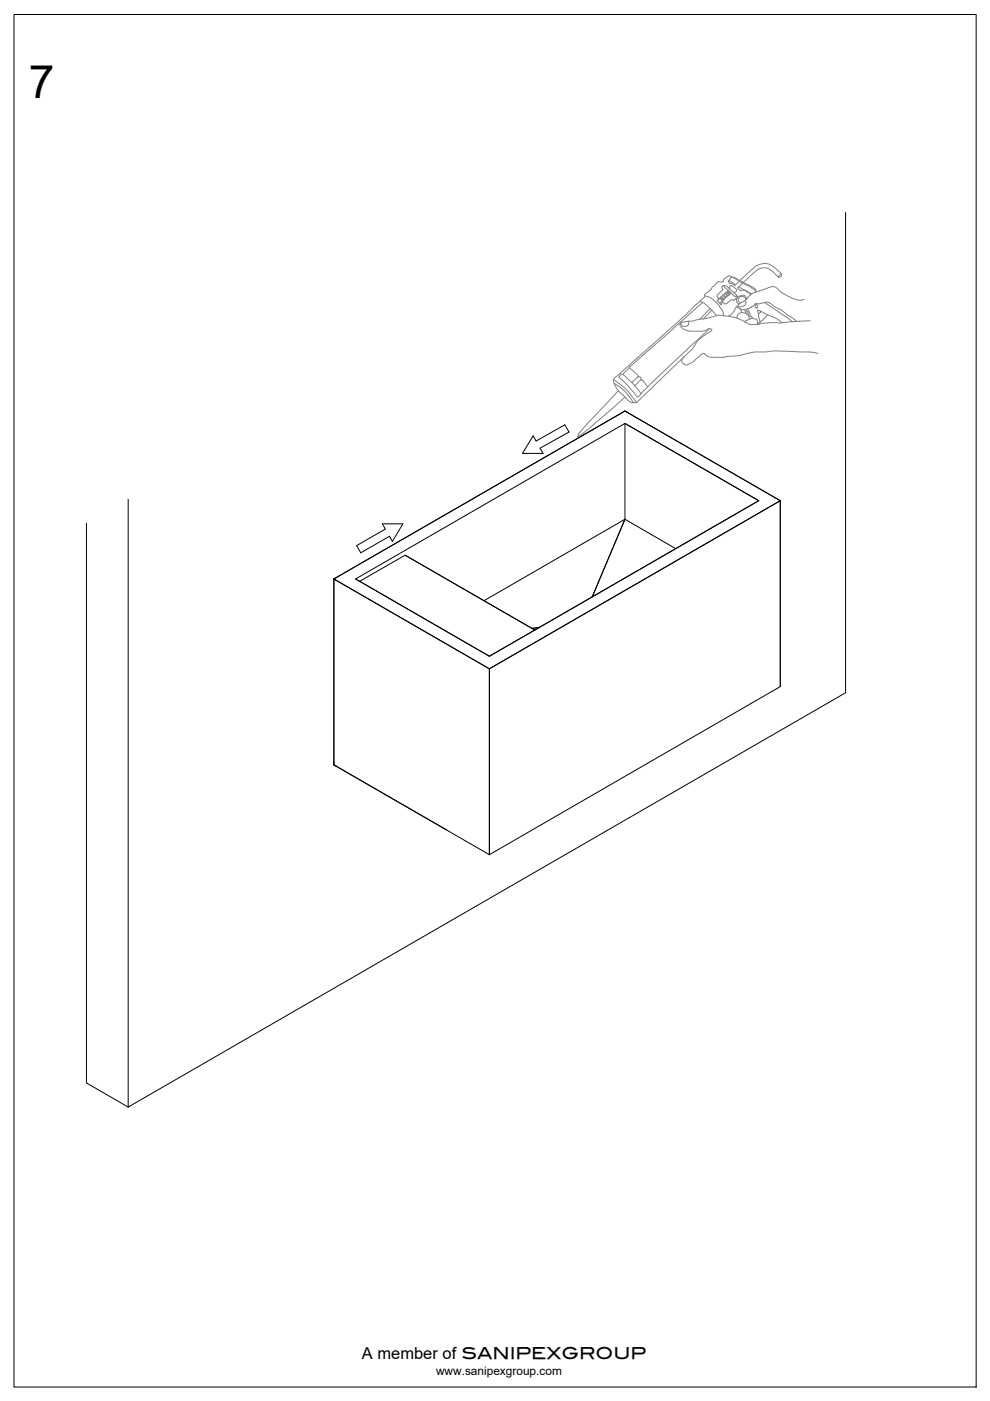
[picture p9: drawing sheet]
<svg xmlns="http://www.w3.org/2000/svg" width="210mm" height="297mm" viewBox="0 0 210 297" stroke-linecap="round" stroke-linejoin="round" font-family="sans-serif">
<!-- layer: 0 -->
<path d="M3 3.1h204v291h-204zM113 92.4l.7 1.1 6.1-3.4 .8 1.5-6.1 3.4 .6 1.1h-4.3zM75.6 115.7l6.1-3.5-.6-1.1h4.3l-2.2 3.7-.6-1.1-6.1 3.5z" fill="none" stroke="#000" stroke-width=".21"/>
<!-- layer: BASIN -->
<g fill="none" stroke="#000" stroke-width=".21">
<path d="M132.5 87.2l32.9 19M132.5 89.8l28.4 16.4-57.1 32.9M132.5 89.8l-57.1 33 28.4 16.3M132.5 87.2l-61.7 35.6M132.5 89.8v20.3M132.5 87.2l.5 .2M132.5 110.1l-6.9 16.5M132.5 110.1l10.8 6.2M132.5 110.1l-29.9 17.3M165.4 106.2v39.4l-61.6 35.6M165.4 106.2l-61.6 35.6M70.8 122.8l33 19"/>
<path d="M70.8 122.8v39.4M70.8 122.8l.5 .3M76.2 123.3l9.7-5.6 27.5 15.9M113.8 133.3l-10 5.8M114.4 133l-1.6 .3M103.8 141.8v39.4M70.8 162.2l33 19M70.8 162.2l.5 .3"/>
</g>
<!-- layer: wall -->
<path d="M179.3 45.1v101.8l-152.1 87.8M18.3 110.9v118.7l8.9 5.1M27.2 105.9v128.8" fill="none" stroke="#000" stroke-width=".21"/>
<!-- layer: 0 -->
<g fill="none" stroke="#808080" stroke-width=".21">
<path d="M154.5 59.5l1.5 .9M155 58.7l3.8 1.9 1.3 .9 .1 .5M155.2 58.7l.6 .2 2.2 1.2a4 4 0 0 1 2.2 1.4v.4M156.7 59.6l-.9 .9-.9-.4a.52 .52 0 0 1-.4-.5 .52 .52 0 0 1 .4-.5v-.1a.35 .35 0 0 0-.1-.5 .35 .35 0 0 0-.5 .1l-.8 .6a.6 .6 0 0 1-.4 .6 .6 .6 0 0 1-.7-.1l-.3 .1-1 1a2.96 2.96 0 0 1-1.5 1.5l-.3 .8-2.1 1.8a68.6 68.6 0 0 1-6.9 6.4l-10.3 9.2 2.5 1.8 2.5 3M165.1 58.8l.6-.3v-.4l-.6-.6a4.5 4.5 0 0 0-2.6-1.6 4.2 4.2 0 0 0-3.5 1.7l-2.1 1.9M165.7 58.1l-.4 .3-.2 .4-1.1-1a2.68 2.68 0 0 0-4.2 .1l-2.2 1.9M131.7 79.4a2.07 2.07 0 0 1 1.4 .9l1 .9 1.7 2.1a.66 .66 0 0 1-.9 .7l-1.4-1.8-2.3-2.2zM133.4 77.9l1.9 1.8-1.3 1.4M135.2 79.9a.46 .46 0 0 1 .6 .1 .46 .46 0 0 1 0 .6M145.1 75.6l-10.1 9.7M146 68.1v.2a.6 .6 0 0 1-.5 .8l-.2 .1a.65 .65 0 0 1-.7-.1 .65 .65 0 0 1-.2-.7M148.3 63.9l.8 .2 1.2 1 1.5 1.8"/>
<path d="M149 64.1l-6.8 6.1a116.3 116.3 0 0 0-9.6 8.6l-.6 .6M149.4 62.7a5.3 5.3 0 0 1 3.4 2.7l.4 .5 .3 1.1M150.4 69.7l-14.6 13.8M150.6 65.4l-2.3 2.3M151 65.8l-1.9 1.8M152.3 63.2a1.04 1.04 0 0 1 .9 .9M152.7 63.1l.6 .6M152.8 63l.6 .6M153 62.9l.6 .5M153.2 62.7l.4 .2 .2 .3M153.3 62.5l.6 .6M153.5 60.6h.6l2 1.9 .1 .3-.4 .1-.4-.3-1.9-1.8z"/>
<path d="M153.5 60.6a.44 .44 0 0 0-.5 .2 .44 .44 0 0 0 .2 .6l-.6 .7a.72 .72 0 0 0-.6 .5 .72 .72 0 0 0 .3 .8v.2l-.3 .1 .8 .9 .2-.1a.33 .33 0 0 1 .2-.4 .33 .33 0 0 1 .4 .3 1.5 1.5 0 0 0 1.3-.8l.8 .1 .6-.6 .1-.3h-.2M153.6 62.3l.6 .5M153.7 62.2l.4 .1 .2 .4M153.9 62l.3 .1 .4 .5M154.1 61.9l.6 .5M154.2 61.8l.6 .5M154.3 61.7l.6 .5M154.4 61.6l-2.1 1.9M154.8 61.3a.44 .44 0 0 1-.1-.4 .44 .44 0 0 1 .4-.3h.1a1.23 1.23 0 0 1 1 1.1l-.2 .2-.5 .1M155 62.1l-2.4 2.2M156.3 67.5a.85 .85 0 0 1 .7-1.2 1.38 1.38 0 0 1 1.9 1.3l-.8 .4-.2 .3M156.7 60.8l2.6 1.5"/>
<path d="M156.8 65.4l.3 .4 .1 .5M157.4 60l-.6 .6a.52 .52 0 0 0-.2 .8 .52 .52 0 0 0 .7 .2l.5-.1 1.3 .8-.9 1.3M158 65.6v.5l.5 .6M158 63.7a1.11 1.11 0 0 1-.4 1.2 1.11 1.11 0 0 1-1.3 0l-.4 .5a2.99 2.99 0 0 1-1.4 1.7M158.2 63.6l-1 .5a.95 .95 0 0 0-.8 1.1h.1M158.2 65.6v.3a.68 .68 0 0 1 .5 .8v.3M158.2 63.6a.8 .8 0 0 0-1.1-.8 .8 .8 0 0 0-.3 1.3l.3 .1M158.4 63.3h-.1a.96 .96 0 0 0-.7-.7 .96 .96 0 0 0-1 .3 .85 .85 0 0 0-.4 .8 .85 .85 0 0 0 .6 .8M158.5 65.5l.5 1.1a.46 .46 0 0 0 .4 .6l.2 .3 .5 .1a.77 .77 0 0 1 .6 .9 .38 .38 0 0 0 .5-.2 .38 .38 0 0 0-.2-.5l-.4-2.1 2.1 1a6.4 6.4 0 0 1 3.1 1.7M159 62.6l.5-.4 3.9-1.3a1.55 1.55 0 0 1 1.8 .7 7.5 7.5 0 0 0 4.9 2l.4-.1M159.3 62.3h.1M159.3 65.1l.4-.2a.91 .91 0 0 1 1.3-.5l1-.2a1.44 1.44 0 0 1 1.6 .3l.9 .7a8.1 8.1 0 0 1 2.8 1.8l1.7 1.1"/>
<path d="M159.5 67.5l-.8 .2M159.6 65l-.4 .2a2.11 2.11 0 0 1-2.8-.1M160.1 64.7a.37 .37 0 0 1 .6 .1 .37 .37 0 0 1-.3 .5l-.3-.1zM161.2 65.9l.1 .1-.1 .3-.4 .4M162.2 64.2l5.9 4M162.7 66.7l-.9 1.1-1.4 1 .4-.2-.1-.2M169.2 68.1h.1M171.8 68l-6.1 .4a19.1 19.1 0 0 0-5.1 .4 4 4 0 0 1-3.3-.9 12.9 12.9 0 0 0-5.3-1l-2.2 .6-4.3 .7a1.07 1.07 0 0 0-1.3 .4v.1a1.77 1.77 0 0 0 1.7 1.4l1.5 .1a4.3 4.3 0 0 0 3.1-.5l.5 .3-1 .7a7 7 0 0 0-3.1 3.1l-1.6 1.6a1.22 1.22 0 0 0-.7 1.4l.1 .1a1.06 1.06 0 0 0 1.2 .4l.3-.2a3.4 3.4 0 0 0 1.7-1.3l.5-.4a.76 .76 0 0 1 1-.4M173.4 74.9l-1.9-.3-6.5-.2-1.9 .1a20 20 0 0 0-6.8 .9l-1.7 .1-1.2 .3-1.5-.1a2.51 2.51 0 0 1-2.5-.7M130 80.5l.3 .9 .5 1.1 1.7 1.6a2.21 2.21 0 0 0 2.5 1.2M130.2 81.3l.7 .4a9.2 9.2 0 0 1 3 3.1l.4 .6M131.1 82.8l-6.7 7.1-1.6 1.9-.3 .8 .7-.4 2.2-1.8 7.1-6.2"/>
<path d="M134.6 81.8l.8-.8a.59 .59 0 0 1 .9-.3l1.1 1.3"/>
</g>
<text font-size="9.8" x="6.1" y="20.7">7</text>
<text font-size="3.5" x="76.8" y="288.1">A member of SANIPEXGROUP</text>
<text font-size="2.5" x="92.5" y="291.5">www.sanipexgroup.com</text>
</svg>
